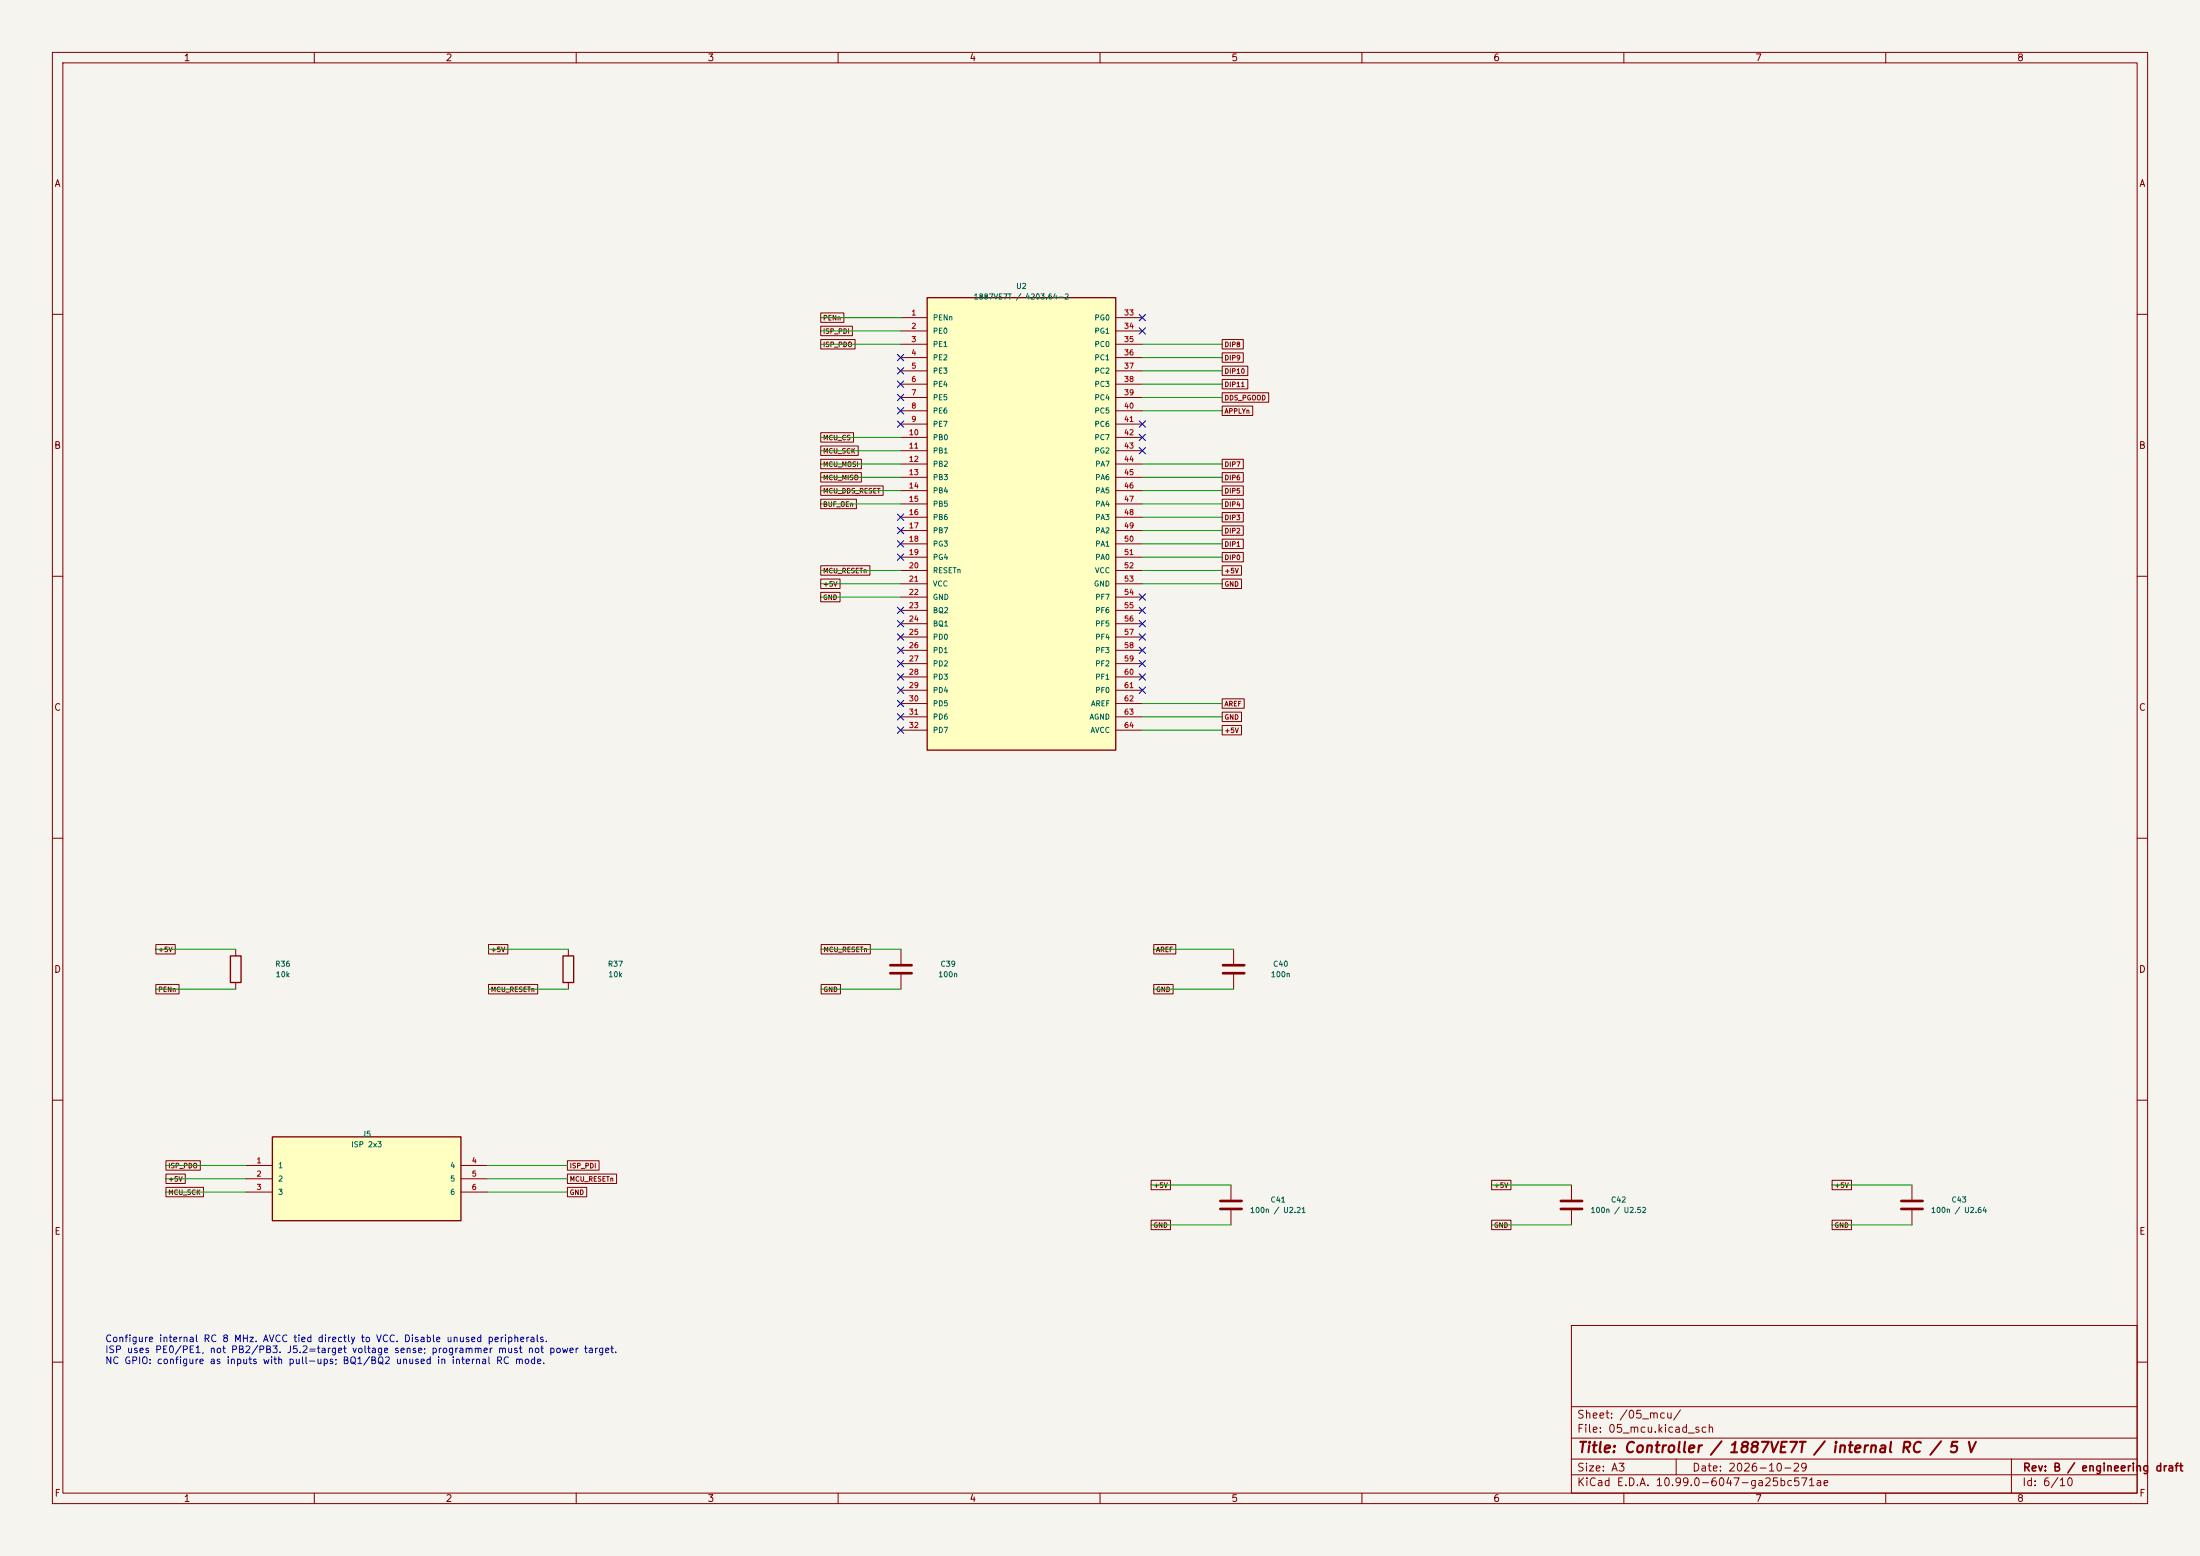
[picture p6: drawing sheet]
(kicad_sch (version 20250114) (generator "eeschema") (paper "A3") (title_block (title "Controller / 1887VE7T / internal RC / 5 V") (date "2026-10-29") (rev "B / engineering draft"))(lib_symbols (symbol "Local:1887VE7T" (pin_names (offset 1)) (in_bom yes) (on_board yes)(property "Reference" "U" (at 0 48.18 0) (effects (font (size 1 1))))(property "Value" "1887VE7T" (at 0 45.18 0) (effects (font (size 1 1))))(symbol "1887VE7T_0_1" (rectangle (start -18 43.18) (end 18 -43.18) (stroke (width 0.254) (type default)) (fill (type background))))(symbol "1887VE7T_1_1" (pin input line (at -23.08 39.37 0) (length 5.08) (name "PENn" (effects (font (size 1 1)))) (number "1" (effects (font (size 1 1)))))(pin bidirectional line (at -23.08 36.83 0) (length 5.08) (name "PE0" (effects (font (size 1 1)))) (number "2" (effects (font (size 1 1)))))(pin bidirectional line (at -23.08 34.29 0) (length 5.08) (name "PE1" (effects (font (size 1 1)))) (number "3" (effects (font (size 1 1)))))(pin bidirectional line (at -23.08 31.75 0) (length 5.08) (name "PE2" (effects (font (size 1 1)))) (number "4" (effects (font (size 1 1)))))(pin bidirectional line (at -23.08 29.21 0) (length 5.08) (name "PE3" (effects (font (size 1 1)))) (number "5" (effects (font (size 1 1)))))(pin bidirectional line (at -23.08 26.67 0) (length 5.08) (name "PE4" (effects (font (size 1 1)))) (number "6" (effects (font (size 1 1)))))(pin bidirectional line (at -23.08 24.13 0) (length 5.08) (name "PE5" (effects (font (size 1 1)))) (number "7" (effects (font (size 1 1)))))(pin bidirectional line (at -23.08 21.59 0) (length 5.08) (name "PE6" (effects (font (size 1 1)))) (number "8" (effects (font (size 1 1)))))(pin bidirectional line (at -23.08 19.05 0) (length 5.08) (name "PE7" (effects (font (size 1 1)))) (number "9" (effects (font (size 1 1)))))(pin bidirectional line (at -23.08 16.51 0) (length 5.08) (name "PB0" (effects (font (size 1 1)))) (number "10" (effects (font (size 1 1)))))(pin bidirectional line (at -23.08 13.97 0) (length 5.08) (name "PB1" (effects (font (size 1 1)))) (number "11" (effects (font (size 1 1)))))(pin bidirectional line (at -23.08 11.43 0) (length 5.08) (name "PB2" (effects (font (size 1 1)))) (number "12" (effects (font (size 1 1)))))(pin bidirectional line (at -23.08 8.89 0) (length 5.08) (name "PB3" (effects (font (size 1 1)))) (number "13" (effects (font (size 1 1)))))(pin bidirectional line (at -23.08 6.35 0) (length 5.08) (name "PB4" (effects (font (size 1 1)))) (number "14" (effects (font (size 1 1)))))(pin bidirectional line (at -23.08 3.81 0) (length 5.08) (name "PB5" (effects (font (size 1 1)))) (number "15" (effects (font (size 1 1)))))(pin bidirectional line (at -23.08 1.27 0) (length 5.08) (name "PB6" (effects (font (size 1 1)))) (number "16" (effects (font (size 1 1)))))(pin bidirectional line (at -23.08 -1.27 0) (length 5.08) (name "PB7" (effects (font (size 1 1)))) (number "17" (effects (font (size 1 1)))))(pin bidirectional line (at -23.08 -3.81 0) (length 5.08) (name "PG3" (effects (font (size 1 1)))) (number "18" (effects (font (size 1 1)))))(pin bidirectional line (at -23.08 -6.35 0) (length 5.08) (name "PG4" (effects (font (size 1 1)))) (number "19" (effects (font (size 1 1)))))(pin input line (at -23.08 -8.89 0) (length 5.08) (name "RESETn" (effects (font (size 1 1)))) (number "20" (effects (font (size 1 1)))))(pin power_in line (at -23.08 -11.43 0) (length 5.08) (name "VCC" (effects (font (size 1 1)))) (number "21" (effects (font (size 1 1)))))(pin power_in line (at -23.08 -13.97 0) (length 5.08) (name "GND" (effects (font (size 1 1)))) (number "22" (effects (font (size 1 1)))))(pin output line (at -23.08 -16.51 0) (length 5.08) (name "BQ2" (effects (font (size 1 1)))) (number "23" (effects (font (size 1 1)))))(pin input line (at -23.08 -19.05 0) (length 5.08) (name "BQ1" (effects (font (size 1 1)))) (number "24" (effects (font (size 1 1)))))(pin bidirectional line (at -23.08 -21.59 0) (length 5.08) (name "PD0" (effects (font (size 1 1)))) (number "25" (effects (font (size 1 1)))))(pin bidirectional line (at -23.08 -24.13 0) (length 5.08) (name "PD1" (effects (font (size 1 1)))) (number "26" (effects (font (size 1 1)))))(pin bidirectional line (at -23.08 -26.67 0) (length 5.08) (name "PD2" (effects (font (size 1 1)))) (number "27" (effects (font (size 1 1)))))(pin bidirectional line (at -23.08 -29.21 0) (length 5.08) (name "PD3" (effects (font (size 1 1)))) (number "28" (effects (font (size 1 1)))))(pin bidirectional line (at -23.08 -31.75 0) (length 5.08) (name "PD4" (effects (font (size 1 1)))) (number "29" (effects (font (size 1 1)))))(pin bidirectional line (at -23.08 -34.29 0) (length 5.08) (name "PD5" (effects (font (size 1 1)))) (number "30" (effects (font (size 1 1)))))(pin bidirectional line (at -23.08 -36.83 0) (length 5.08) (name "PD6" (effects (font (size 1 1)))) (number "31" (effects (font (size 1 1)))))(pin bidirectional line (at -23.08 -39.37 0) (length 5.08) (name "PD7" (effects (font (size 1 1)))) (number "32" (effects (font (size 1 1)))))(pin bidirectional line (at 23.08 39.37 180) (length 5.08) (name "PG0" (effects (font (size 1 1)))) (number "33" (effects (font (size 1 1)))))(pin bidirectional line (at 23.08 36.83 180) (length 5.08) (name "PG1" (effects (font (size 1 1)))) (number "34" (effects (font (size 1 1)))))(pin bidirectional line (at 23.08 34.29 180) (length 5.08) (name "PC0" (effects (font (size 1 1)))) (number "35" (effects (font (size 1 1)))))(pin bidirectional line (at 23.08 31.75 180) (length 5.08) (name "PC1" (effects (font (size 1 1)))) (number "36" (effects (font (size 1 1)))))(pin bidirectional line (at 23.08 29.21 180) (length 5.08) (name "PC2" (effects (font (size 1 1)))) (number "37" (effects (font (size 1 1)))))(pin bidirectional line (at 23.08 26.67 180) (length 5.08) (name "PC3" (effects (font (size 1 1)))) (number "38" (effects (font (size 1 1)))))(pin bidirectional line (at 23.08 24.13 180) (length 5.08) (name "PC4" (effects (font (size 1 1)))) (number "39" (effects (font (size 1 1)))))(pin bidirectional line (at 23.08 21.59 180) (length 5.08) (name "PC5" (effects (font (size 1 1)))) (number "40" (effects (font (size 1 1)))))(pin bidirectional line (at 23.08 19.05 180) (length 5.08) (name "PC6" (effects (font (size 1 1)))) (number "41" (effects (font (size 1 1)))))(pin bidirectional line (at 23.08 16.51 180) (length 5.08) (name "PC7" (effects (font (size 1 1)))) (number "42" (effects (font (size 1 1)))))(pin bidirectional line (at 23.08 13.97 180) (length 5.08) (name "PG2" (effects (font (size 1 1)))) (number "43" (effects (font (size 1 1)))))(pin bidirectional line (at 23.08 11.43 180) (length 5.08) (name "PA7" (effects (font (size 1 1)))) (number "44" (effects (font (size 1 1)))))(pin bidirectional line (at 23.08 8.89 180) (length 5.08) (name "PA6" (effects (font (size 1 1)))) (number "45" (effects (font (size 1 1)))))(pin bidirectional line (at 23.08 6.35 180) (length 5.08) (name "PA5" (effects (font (size 1 1)))) (number "46" (effects (font (size 1 1)))))(pin bidirectional line (at 23.08 3.81 180) (length 5.08) (name "PA4" (effects (font (size 1 1)))) (number "47" (effects (font (size 1 1)))))(pin bidirectional line (at 23.08 1.27 180) (length 5.08) (name "PA3" (effects (font (size 1 1)))) (number "48" (effects (font (size 1 1)))))(pin bidirectional line (at 23.08 -1.27 180) (length 5.08) (name "PA2" (effects (font (size 1 1)))) (number "49" (effects (font (size 1 1)))))(pin bidirectional line (at 23.08 -3.81 180) (length 5.08) (name "PA1" (effects (font (size 1 1)))) (number "50" (effects (font (size 1 1)))))(pin bidirectional line (at 23.08 -6.35 180) (length 5.08) (name "PA0" (effects (font (size 1 1)))) (number "51" (effects (font (size 1 1)))))(pin power_in line (at 23.08 -8.89 180) (length 5.08) (name "VCC" (effects (font (size 1 1)))) (number "52" (effects (font (size 1 1)))))(pin power_in line (at 23.08 -11.43 180) (length 5.08) (name "GND" (effects (font (size 1 1)))) (number "53" (effects (font (size 1 1)))))(pin bidirectional line (at 23.08 -13.97 180) (length 5.08) (name "PF7" (effects (font (size 1 1)))) (number "54" (effects (font (size 1 1)))))(pin bidirectional line (at 23.08 -16.51 180) (length 5.08) (name "PF6" (effects (font (size 1 1)))) (number "55" (effects (font (size 1 1)))))(pin bidirectional line (at 23.08 -19.05 180) (length 5.08) (name "PF5" (effects (font (size 1 1)))) (number "56" (effects (font (size 1 1)))))(pin bidirectional line (at 23.08 -21.59 180) (length 5.08) (name "PF4" (effects (font (size 1 1)))) (number "57" (effects (font (size 1 1)))))(pin bidirectional line (at 23.08 -24.13 180) (length 5.08) (name "PF3" (effects (font (size 1 1)))) (number "58" (effects (font (size 1 1)))))(pin bidirectional line (at 23.08 -26.67 180) (length 5.08) (name "PF2" (effects (font (size 1 1)))) (number "59" (effects (font (size 1 1)))))(pin bidirectional line (at 23.08 -29.21 180) (length 5.08) (name "PF1" (effects (font (size 1 1)))) (number "60" (effects (font (size 1 1)))))(pin bidirectional line (at 23.08 -31.75 180) (length 5.08) (name "PF0" (effects (font (size 1 1)))) (number "61" (effects (font (size 1 1)))))(pin bidirectional line (at 23.08 -34.29 180) (length 5.08) (name "AREF" (effects (font (size 1 1)))) (number "62" (effects (font (size 1 1)))))(pin power_in line (at 23.08 -36.83 180) (length 5.08) (name "AGND" (effects (font (size 1 1)))) (number "63" (effects (font (size 1 1)))))(pin power_in line (at 23.08 -39.37 180) (length 5.08) (name "AVCC" (effects (font (size 1 1)))) (number "64" (effects (font (size 1 1)))))))(symbol "Local:C"
  (pin_numbers (hide yes))
  (pin_names
   (offset 0.254))
  (exclude_from_sim no)
  (in_bom yes)
  (on_board yes)
  (in_pos_files yes)
  (duplicate_pin_numbers_are_jumpers no)
  (property "Reference" "C" (at 0.635 2.54 0) (show_name no) (do_not_autoplace no) (effects (font (size 1.27 1.27)) (justify left)))
  (property "Value" "C" (at 0.635 -2.54 0) (show_name no) (do_not_autoplace no) (effects (font (size 1.27 1.27)) (justify left)))
  (property "Footprint" "" (at 0.9652 -3.81 0) (show_name no) (do_not_autoplace no) (hide yes) (effects (font (size 1.27 1.27))))
  (property "Datasheet" "" (at 0 0 0) (show_name no) (do_not_autoplace no) (hide yes) (effects (font (size 1.27 1.27))))
  (property "Description" "Unpolarized capacitor" (at 0 0 0) (show_name no) (do_not_autoplace no) (hide yes) (effects (font (size 1.27 1.27))))
  (symbol "C_0_1"
   (polyline (pts (xy -2.032 0.762) (xy 2.032 0.762)) (stroke (width 0.508) (type default)) (fill (type none)))
   (polyline (pts (xy -2.032 -0.762) (xy 2.032 -0.762)) (stroke (width 0.508) (type default)) (fill (type none))))
  (symbol "C_1_1"
   (pin passive line (at 0 3.81 270) (length 2.794) (name "" (effects (font (size 1.27 1.27)))) (number "1" (effects (font (size 1.27 1.27)))))
   (pin passive line (at 0 -3.81 90) (length 2.794) (name "" (effects (font (size 1.27 1.27)))) (number "2" (effects (font (size 1.27 1.27))))))
  (embedded_fonts no))(symbol "Local:J6" (pin_names (offset 1)) (in_bom yes) (on_board yes)(property "Reference" "U" (at 0 13 0) (effects (font (size 1 1))))(property "Value" "J6" (at 0 10 0) (effects (font (size 1 1))))(symbol "J6_0_1" (rectangle (start -18 8) (end 18 -8) (stroke (width 0.254) (type default)) (fill (type background))))(symbol "J6_1_1" (pin passive line (at -23.08 2.54 0) (length 5.08) (name "1" (effects (font (size 1 1)))) (number "1" (effects (font (size 1 1)))))(pin passive line (at -23.08 0.0 0) (length 5.08) (name "2" (effects (font (size 1 1)))) (number "2" (effects (font (size 1 1)))))(pin passive line (at -23.08 -2.54 0) (length 5.08) (name "3" (effects (font (size 1 1)))) (number "3" (effects (font (size 1 1)))))(pin passive line (at 23.08 2.54 180) (length 5.08) (name "4" (effects (font (size 1 1)))) (number "4" (effects (font (size 1 1)))))(pin passive line (at 23.08 0.0 180) (length 5.08) (name "5" (effects (font (size 1 1)))) (number "5" (effects (font (size 1 1)))))(pin passive line (at 23.08 -2.54 180) (length 5.08) (name "6" (effects (font (size 1 1)))) (number "6" (effects (font (size 1 1)))))))(symbol "Local:R"
  (pin_numbers (hide yes))
  (pin_names
   (offset 0))
  (exclude_from_sim no)
  (in_bom yes)
  (on_board yes)
  (in_pos_files yes)
  (duplicate_pin_numbers_are_jumpers no)
  (property "Reference" "R" (at 2.032 0 90) (show_name no) (do_not_autoplace no) (effects (font (size 1.27 1.27))))
  (property "Value" "R" (at 0 0 90) (show_name no) (do_not_autoplace no) (effects (font (size 1.27 1.27))))
  (property "Footprint" "" (at -1.778 0 90) (show_name no) (do_not_autoplace no) (hide yes) (effects (font (size 1.27 1.27))))
  (property "Datasheet" "" (at 0 0 0) (show_name no) (do_not_autoplace no) (hide yes) (effects (font (size 1.27 1.27))))
  (property "Description" "Resistor" (at 0 0 0) (show_name no) (do_not_autoplace no) (hide yes) (effects (font (size 1.27 1.27))))
  (symbol "R_0_1"
   (rectangle (start -1.016 -2.54) (end 1.016 2.54) (stroke (width 0.254) (type default)) (fill (type none))))
  (symbol "R_1_1"
   (pin passive line (at 0 3.81 270) (length 1.27) (name "" (effects (font (size 1.27 1.27)))) (number "1" (effects (font (size 1.27 1.27)))))
   (pin passive line (at 0 -3.81 90) (length 1.27) (name "" (effects (font (size 1.27 1.27)))) (number "2" (effects (font (size 1.27 1.27))))))
  (embedded_fonts no)))(symbol (lib_id "Local:1887VE7T") (at 195 100 0) (unit 1) (in_bom yes) (on_board yes) (dnp no)(property "Reference" "U2" (at 195 54.63 0) (effects (font (size 1 1))))(property "Value" "1887VE7T / 4203.64-2" (at 195 56.63 0) (effects (font (size 1 1))))(pin "1")(pin "2")(pin "3")(pin "4")(pin "5")(pin "6")(pin "7")(pin "8")(pin "9")(pin "10")(pin "11")(pin "12")(pin "13")(pin "14")(pin "15")(pin "16")(pin "17")(pin "18")(pin "19")(pin "20")(pin "21")(pin "22")(pin "23")(pin "24")(pin "25")(pin "26")(pin "27")(pin "28")(pin "29")(pin "30")(pin "31")(pin "32")(pin "33")(pin "34")(pin "35")(pin "36")(pin "37")(pin "38")(pin "39")(pin "40")(pin "41")(pin "42")(pin "43")(pin "44")(pin "45")(pin "46")(pin "47")(pin "48")(pin "49")(pin "50")(pin "51")(pin "52")(pin "53")(pin "54")(pin "55")(pin "56")(pin "57")(pin "58")(pin "59")(pin "60")(pin "61")(pin "62")(pin "63")(pin "64"))(wire (pts (xy 171.9200 60.6300) (xy 156.6800 60.6300)) (stroke (width 0) (type default)))(global_label "PENn" (shape passive) (at 156.6800 60.6300 0) (effects (font (size 0.9 0.9)) (justify left))(property "Intersheetrefs" "${INTERSHEET_REFS}" (at 156.68 60.63 0) (effects (font (size 1 1)) (hide yes))))(wire (pts (xy 171.9200 63.1700) (xy 156.6800 63.1700)) (stroke (width 0) (type default)))(global_label "ISP_PDI" (shape passive) (at 156.6800 63.1700 0) (effects (font (size 0.9 0.9)) (justify left))(property "Intersheetrefs" "${INTERSHEET_REFS}" (at 156.68 63.17 0) (effects (font (size 1 1)) (hide yes))))(wire (pts (xy 171.9200 65.7100) (xy 156.6800 65.7100)) (stroke (width 0) (type default)))(global_label "ISP_PDO" (shape passive) (at 156.6800 65.7100 0) (effects (font (size 0.9 0.9)) (justify left))(property "Intersheetrefs" "${INTERSHEET_REFS}" (at 156.68 65.71 0) (effects (font (size 1 1)) (hide yes))))(no_connect (at 171.92 68.25))(no_connect (at 171.92 70.79))(no_connect (at 171.92 73.33))(no_connect (at 171.92 75.87))(no_connect (at 171.92 78.41))(no_connect (at 171.92 80.95))(wire (pts (xy 171.9200 83.4900) (xy 156.6800 83.4900)) (stroke (width 0) (type default)))(global_label "MCU_CS" (shape passive) (at 156.6800 83.4900 0) (effects (font (size 0.9 0.9)) (justify left))(property "Intersheetrefs" "${INTERSHEET_REFS}" (at 156.68 83.49 0) (effects (font (size 1 1)) (hide yes))))(wire (pts (xy 171.9200 86.0300) (xy 156.6800 86.0300)) (stroke (width 0) (type default)))(global_label "MCU_SCK" (shape passive) (at 156.6800 86.0300 0) (effects (font (size 0.9 0.9)) (justify left))(property "Intersheetrefs" "${INTERSHEET_REFS}" (at 156.68 86.03 0) (effects (font (size 1 1)) (hide yes))))(wire (pts (xy 171.9200 88.5700) (xy 156.6800 88.5700)) (stroke (width 0) (type default)))(global_label "MCU_MOSI" (shape passive) (at 156.6800 88.5700 0) (effects (font (size 0.9 0.9)) (justify left))(property "Intersheetrefs" "${INTERSHEET_REFS}" (at 156.68 88.57 0) (effects (font (size 1 1)) (hide yes))))(wire (pts (xy 171.9200 91.1100) (xy 156.6800 91.1100)) (stroke (width 0) (type default)))(global_label "MCU_MISO" (shape passive) (at 156.6800 91.1100 0) (effects (font (size 0.9 0.9)) (justify left))(property "Intersheetrefs" "${INTERSHEET_REFS}" (at 156.68 91.11 0) (effects (font (size 1 1)) (hide yes))))(wire (pts (xy 171.9200 93.6500) (xy 156.6800 93.6500)) (stroke (width 0) (type default)))(global_label "MCU_DDS_RESET" (shape passive) (at 156.6800 93.6500 0) (effects (font (size 0.9 0.9)) (justify left))(property "Intersheetrefs" "${INTERSHEET_REFS}" (at 156.68 93.65 0) (effects (font (size 1 1)) (hide yes))))(wire (pts (xy 171.9200 96.1900) (xy 156.6800 96.1900)) (stroke (width 0) (type default)))(global_label "BUF_OEn" (shape passive) (at 156.6800 96.1900 0) (effects (font (size 0.9 0.9)) (justify left))(property "Intersheetrefs" "${INTERSHEET_REFS}" (at 156.68 96.19 0) (effects (font (size 1 1)) (hide yes))))(no_connect (at 171.92 98.73))(no_connect (at 171.92 101.27))(no_connect (at 171.92 103.81))(no_connect (at 171.92 106.35))(wire (pts (xy 171.9200 108.8900) (xy 156.6800 108.8900)) (stroke (width 0) (type default)))(global_label "MCU_RESETn" (shape passive) (at 156.6800 108.8900 0) (effects (font (size 0.9 0.9)) (justify left))(property "Intersheetrefs" "${INTERSHEET_REFS}" (at 156.68 108.89 0) (effects (font (size 1 1)) (hide yes))))(wire (pts (xy 171.9200 111.4300) (xy 156.6800 111.4300)) (stroke (width 0) (type default)))(global_label "+5V" (shape passive) (at 156.6800 111.4300 0) (effects (font (size 0.9 0.9)) (justify left))(property "Intersheetrefs" "${INTERSHEET_REFS}" (at 156.68 111.43 0) (effects (font (size 1 1)) (hide yes))))(wire (pts (xy 171.9200 113.9700) (xy 156.6800 113.9700)) (stroke (width 0) (type default)))(global_label "GND" (shape passive) (at 156.6800 113.9700 0) (effects (font (size 0.9 0.9)) (justify left))(property "Intersheetrefs" "${INTERSHEET_REFS}" (at 156.68 113.97 0) (effects (font (size 1 1)) (hide yes))))(no_connect (at 171.92 116.51))(no_connect (at 171.92 119.05))(no_connect (at 171.92 121.59))(no_connect (at 171.92 124.13))(no_connect (at 171.92 126.67))(no_connect (at 171.92 129.21))(no_connect (at 171.92 131.75))(no_connect (at 171.92 134.29))(no_connect (at 171.92 136.83))(no_connect (at 171.92 139.37))(no_connect (at 218.08 60.63))(no_connect (at 218.08 63.17))(wire (pts (xy 218.0800 65.7100) (xy 233.3200 65.7100)) (stroke (width 0) (type default)))(global_label "DIP8" (shape passive) (at 233.3200 65.7100 0) (effects (font (size 0.9 0.9)) (justify left))(property "Intersheetrefs" "${INTERSHEET_REFS}" (at 233.32 65.71 0) (effects (font (size 1 1)) (hide yes))))(wire (pts (xy 218.0800 68.2500) (xy 233.3200 68.2500)) (stroke (width 0) (type default)))(global_label "DIP9" (shape passive) (at 233.3200 68.2500 0) (effects (font (size 0.9 0.9)) (justify left))(property "Intersheetrefs" "${INTERSHEET_REFS}" (at 233.32 68.25 0) (effects (font (size 1 1)) (hide yes))))(wire (pts (xy 218.0800 70.7900) (xy 233.3200 70.7900)) (stroke (width 0) (type default)))(global_label "DIP10" (shape passive) (at 233.3200 70.7900 0) (effects (font (size 0.9 0.9)) (justify left))(property "Intersheetrefs" "${INTERSHEET_REFS}" (at 233.32 70.79 0) (effects (font (size 1 1)) (hide yes))))(wire (pts (xy 218.0800 73.3300) (xy 233.3200 73.3300)) (stroke (width 0) (type default)))(global_label "DIP11" (shape passive) (at 233.3200 73.3300 0) (effects (font (size 0.9 0.9)) (justify left))(property "Intersheetrefs" "${INTERSHEET_REFS}" (at 233.32 73.33 0) (effects (font (size 1 1)) (hide yes))))(wire (pts (xy 218.0800 75.8700) (xy 233.3200 75.8700)) (stroke (width 0) (type default)))(global_label "DDS_PGOOD" (shape passive) (at 233.3200 75.8700 0) (effects (font (size 0.9 0.9)) (justify left))(property "Intersheetrefs" "${INTERSHEET_REFS}" (at 233.32 75.87 0) (effects (font (size 1 1)) (hide yes))))(wire (pts (xy 218.0800 78.4100) (xy 233.3200 78.4100)) (stroke (width 0) (type default)))(global_label "APPLYn" (shape passive) (at 233.3200 78.4100 0) (effects (font (size 0.9 0.9)) (justify left))(property "Intersheetrefs" "${INTERSHEET_REFS}" (at 233.32 78.41 0) (effects (font (size 1 1)) (hide yes))))(no_connect (at 218.08 80.95))(no_connect (at 218.08 83.49))(no_connect (at 218.08 86.03))(wire (pts (xy 218.0800 88.5700) (xy 233.3200 88.5700)) (stroke (width 0) (type default)))(global_label "DIP7" (shape passive) (at 233.3200 88.5700 0) (effects (font (size 0.9 0.9)) (justify left))(property "Intersheetrefs" "${INTERSHEET_REFS}" (at 233.32 88.57 0) (effects (font (size 1 1)) (hide yes))))(wire (pts (xy 218.0800 91.1100) (xy 233.3200 91.1100)) (stroke (width 0) (type default)))(global_label "DIP6" (shape passive) (at 233.3200 91.1100 0) (effects (font (size 0.9 0.9)) (justify left))(property "Intersheetrefs" "${INTERSHEET_REFS}" (at 233.32 91.11 0) (effects (font (size 1 1)) (hide yes))))(wire (pts (xy 218.0800 93.6500) (xy 233.3200 93.6500)) (stroke (width 0) (type default)))(global_label "DIP5" (shape passive) (at 233.3200 93.6500 0) (effects (font (size 0.9 0.9)) (justify left))(property "Intersheetrefs" "${INTERSHEET_REFS}" (at 233.32 93.65 0) (effects (font (size 1 1)) (hide yes))))(wire (pts (xy 218.0800 96.1900) (xy 233.3200 96.1900)) (stroke (width 0) (type default)))(global_label "DIP4" (shape passive) (at 233.3200 96.1900 0) (effects (font (size 0.9 0.9)) (justify left))(property "Intersheetrefs" "${INTERSHEET_REFS}" (at 233.32 96.19 0) (effects (font (size 1 1)) (hide yes))))(wire (pts (xy 218.0800 98.7300) (xy 233.3200 98.7300)) (stroke (width 0) (type default)))(global_label "DIP3" (shape passive) (at 233.3200 98.7300 0) (effects (font (size 0.9 0.9)) (justify left))(property "Intersheetrefs" "${INTERSHEET_REFS}" (at 233.32 98.73 0) (effects (font (size 1 1)) (hide yes))))(wire (pts (xy 218.0800 101.2700) (xy 233.3200 101.2700)) (stroke (width 0) (type default)))(global_label "DIP2" (shape passive) (at 233.3200 101.2700 0) (effects (font (size 0.9 0.9)) (justify left))(property "Intersheetrefs" "${INTERSHEET_REFS}" (at 233.32 101.27 0) (effects (font (size 1 1)) (hide yes))))(wire (pts (xy 218.0800 103.8100) (xy 233.3200 103.8100)) (stroke (width 0) (type default)))(global_label "DIP1" (shape passive) (at 233.3200 103.8100 0) (effects (font (size 0.9 0.9)) (justify left))(property "Intersheetrefs" "${INTERSHEET_REFS}" (at 233.32 103.81 0) (effects (font (size 1 1)) (hide yes))))(wire (pts (xy 218.0800 106.3500) (xy 233.3200 106.3500)) (stroke (width 0) (type default)))(global_label "DIP0" (shape passive) (at 233.3200 106.3500 0) (effects (font (size 0.9 0.9)) (justify left))(property "Intersheetrefs" "${INTERSHEET_REFS}" (at 233.32 106.35 0) (effects (font (size 1 1)) (hide yes))))(wire (pts (xy 218.0800 108.8900) (xy 233.3200 108.8900)) (stroke (width 0) (type default)))(global_label "+5V" (shape passive) (at 233.3200 108.8900 0) (effects (font (size 0.9 0.9)) (justify left))(property "Intersheetrefs" "${INTERSHEET_REFS}" (at 233.32 108.89 0) (effects (font (size 1 1)) (hide yes))))(wire (pts (xy 218.0800 111.4300) (xy 233.3200 111.4300)) (stroke (width 0) (type default)))(global_label "GND" (shape passive) (at 233.3200 111.4300 0) (effects (font (size 0.9 0.9)) (justify left))(property "Intersheetrefs" "${INTERSHEET_REFS}" (at 233.32 111.43 0) (effects (font (size 1 1)) (hide yes))))(no_connect (at 218.08 113.97))(no_connect (at 218.08 116.51))(no_connect (at 218.08 119.05))(no_connect (at 218.08 121.59))(no_connect (at 218.08 124.13))(no_connect (at 218.08 126.67))(no_connect (at 218.08 129.21))(no_connect (at 218.08 131.75))(wire (pts (xy 218.0800 134.2900) (xy 233.3200 134.2900)) (stroke (width 0) (type default)))(global_label "AREF" (shape passive) (at 233.3200 134.2900 0) (effects (font (size 0.9 0.9)) (justify left))(property "Intersheetrefs" "${INTERSHEET_REFS}" (at 233.32 134.29 0) (effects (font (size 1 1)) (hide yes))))(wire (pts (xy 218.0800 136.8300) (xy 233.3200 136.8300)) (stroke (width 0) (type default)))(global_label "GND" (shape passive) (at 233.3200 136.8300 0) (effects (font (size 0.9 0.9)) (justify left))(property "Intersheetrefs" "${INTERSHEET_REFS}" (at 233.32 136.83 0) (effects (font (size 1 1)) (hide yes))))(wire (pts (xy 218.0800 139.3700) (xy 233.3200 139.3700)) (stroke (width 0) (type default)))(global_label "+5V" (shape passive) (at 233.3200 139.3700 0) (effects (font (size 0.9 0.9)) (justify left))(property "Intersheetrefs" "${INTERSHEET_REFS}" (at 233.32 139.37 0) (effects (font (size 1 1)) (hide yes))))(symbol (lib_id "Local:J6") (at 70 225 0) (unit 1) (in_bom yes) (on_board yes) (dnp no)(property "Reference" "J5" (at 70 216.46 0) (effects (font (size 1 1))))(property "Value" "ISP 2x3" (at 70 218.46 0) (effects (font (size 1 1))))(pin "1")(pin "2")(pin "3")(pin "4")(pin "5")(pin "6"))(wire (pts (xy 46.9200 222.4600) (xy 31.6800 222.4600)) (stroke (width 0) (type default)))(global_label "ISP_PDO" (shape passive) (at 31.6800 222.4600 0) (effects (font (size 0.9 0.9)) (justify left))(property "Intersheetrefs" "${INTERSHEET_REFS}" (at 31.68 222.46 0) (effects (font (size 1 1)) (hide yes))))(wire (pts (xy 46.9200 225.0000) (xy 31.6800 225.0000)) (stroke (width 0) (type default)))(global_label "+5V" (shape passive) (at 31.6800 225.0000 0) (effects (font (size 0.9 0.9)) (justify left))(property "Intersheetrefs" "${INTERSHEET_REFS}" (at 31.68 225.0 0) (effects (font (size 1 1)) (hide yes))))(wire (pts (xy 46.9200 227.5400) (xy 31.6800 227.5400)) (stroke (width 0) (type default)))(global_label "MCU_SCK" (shape passive) (at 31.6800 227.5400 0) (effects (font (size 0.9 0.9)) (justify left))(property "Intersheetrefs" "${INTERSHEET_REFS}" (at 31.68 227.54 0) (effects (font (size 1 1)) (hide yes))))(wire (pts (xy 93.0800 222.4600) (xy 108.3200 222.4600)) (stroke (width 0) (type default)))(global_label "ISP_PDI" (shape passive) (at 108.3200 222.4600 0) (effects (font (size 0.9 0.9)) (justify left))(property "Intersheetrefs" "${INTERSHEET_REFS}" (at 108.32 222.46 0) (effects (font (size 1 1)) (hide yes))))(wire (pts (xy 93.0800 225.0000) (xy 108.3200 225.0000)) (stroke (width 0) (type default)))(global_label "MCU_RESETn" (shape passive) (at 108.3200 225.0000 0) (effects (font (size 0.9 0.9)) (justify left))(property "Intersheetrefs" "${INTERSHEET_REFS}" (at 108.32 225.0 0) (effects (font (size 1 1)) (hide yes))))(wire (pts (xy 93.0800 227.5400) (xy 108.3200 227.5400)) (stroke (width 0) (type default)))(global_label "GND" (shape passive) (at 108.3200 227.5400 0) (effects (font (size 0.9 0.9)) (justify left))(property "Intersheetrefs" "${INTERSHEET_REFS}" (at 108.32 227.54 0) (effects (font (size 1 1)) (hide yes))))(symbol (lib_id "Local:R") (at 45.0 185.0 0) (unit 1) (in_bom yes) (on_board yes) (dnp no)(property "Reference" "R36" (at 54.0 184.0 0) (effects (font (size 1 1))))(property "Value" "10k" (at 54.0 186.0 0) (effects (font (size 1 1))))(pin "1")(pin "2"))(wire (pts (xy 45.0000 181.1900) (xy 29.7600 181.1900)) (stroke (width 0) (type default)))(global_label "+5V" (shape passive) (at 29.7600 181.1900 0) (effects (font (size 0.9 0.9)) (justify left))(property "Intersheetrefs" "${INTERSHEET_REFS}" (at 29.76 181.19 0) (effects (font (size 1 1)) (hide yes))))(wire (pts (xy 45.0000 188.8100) (xy 29.7600 188.8100)) (stroke (width 0) (type default)))(global_label "PENn" (shape passive) (at 29.7600 188.8100 0) (effects (font (size 0.9 0.9)) (justify left))(property "Intersheetrefs" "${INTERSHEET_REFS}" (at 29.76 188.81 0) (effects (font (size 1 1)) (hide yes))))(symbol (lib_id "Local:R") (at 108.5 185.0 0) (unit 1) (in_bom yes) (on_board yes) (dnp no)(property "Reference" "R37" (at 117.5 184.0 0) (effects (font (size 1 1))))(property "Value" "10k" (at 117.5 186.0 0) (effects (font (size 1 1))))(pin "1")(pin "2"))(wire (pts (xy 108.5000 181.1900) (xy 93.2600 181.1900)) (stroke (width 0) (type default)))(global_label "+5V" (shape passive) (at 93.2600 181.1900 0) (effects (font (size 0.9 0.9)) (justify left))(property "Intersheetrefs" "${INTERSHEET_REFS}" (at 93.26 181.19 0) (effects (font (size 1 1)) (hide yes))))(wire (pts (xy 108.5000 188.8100) (xy 93.2600 188.8100)) (stroke (width 0) (type default)))(global_label "MCU_RESETn" (shape passive) (at 93.2600 188.8100 0) (effects (font (size 0.9 0.9)) (justify left))(property "Intersheetrefs" "${INTERSHEET_REFS}" (at 93.26 188.81 0) (effects (font (size 1 1)) (hide yes))))(symbol (lib_id "Local:C") (at 172.0 185.0 0) (unit 1) (in_bom yes) (on_board yes) (dnp no)(property "Reference" "C39" (at 181.0 184.0 0) (effects (font (size 1 1))))(property "Value" "100n" (at 181.0 186.0 0) (effects (font (size 1 1))))(pin "1")(pin "2"))(wire (pts (xy 172.0000 181.1900) (xy 156.7600 181.1900)) (stroke (width 0) (type default)))(global_label "MCU_RESETn" (shape passive) (at 156.7600 181.1900 0) (effects (font (size 0.9 0.9)) (justify left))(property "Intersheetrefs" "${INTERSHEET_REFS}" (at 156.76 181.19 0) (effects (font (size 1 1)) (hide yes))))(wire (pts (xy 172.0000 188.8100) (xy 156.7600 188.8100)) (stroke (width 0) (type default)))(global_label "GND" (shape passive) (at 156.7600 188.8100 0) (effects (font (size 0.9 0.9)) (justify left))(property "Intersheetrefs" "${INTERSHEET_REFS}" (at 156.76 188.81 0) (effects (font (size 1 1)) (hide yes))))(symbol (lib_id "Local:C") (at 235.5 185.0 0) (unit 1) (in_bom yes) (on_board yes) (dnp no)(property "Reference" "C40" (at 244.5 184.0 0) (effects (font (size 1 1))))(property "Value" "100n" (at 244.5 186.0 0) (effects (font (size 1 1))))(pin "1")(pin "2"))(wire (pts (xy 235.5000 181.1900) (xy 220.2600 181.1900)) (stroke (width 0) (type default)))(global_label "AREF" (shape passive) (at 220.2600 181.1900 0) (effects (font (size 0.9 0.9)) (justify left))(property "Intersheetrefs" "${INTERSHEET_REFS}" (at 220.26 181.19 0) (effects (font (size 1 1)) (hide yes))))(wire (pts (xy 235.5000 188.8100) (xy 220.2600 188.8100)) (stroke (width 0) (type default)))(global_label "GND" (shape passive) (at 220.2600 188.8100 0) (effects (font (size 0.9 0.9)) (justify left))(property "Intersheetrefs" "${INTERSHEET_REFS}" (at 220.26 188.81 0) (effects (font (size 1 1)) (hide yes))))(symbol (lib_id "Local:C") (at 235 230 0) (unit 1) (in_bom yes) (on_board yes) (dnp no)(property "Reference" "C41" (at 244 229 0) (effects (font (size 1 1))))(property "Value" "100n / U2.21" (at 244 231 0) (effects (font (size 1 1))))(pin "1")(pin "2"))(wire (pts (xy 235.0000 226.1900) (xy 219.7600 226.1900)) (stroke (width 0) (type default)))(global_label "+5V" (shape passive) (at 219.7600 226.1900 0) (effects (font (size 0.9 0.9)) (justify left))(property "Intersheetrefs" "${INTERSHEET_REFS}" (at 219.76 226.19 0) (effects (font (size 1 1)) (hide yes))))(wire (pts (xy 235.0000 233.8100) (xy 219.7600 233.8100)) (stroke (width 0) (type default)))(global_label "GND" (shape passive) (at 219.7600 233.8100 0) (effects (font (size 0.9 0.9)) (justify left))(property "Intersheetrefs" "${INTERSHEET_REFS}" (at 219.76 233.81 0) (effects (font (size 1 1)) (hide yes))))(symbol (lib_id "Local:C") (at 300 230 0) (unit 1) (in_bom yes) (on_board yes) (dnp no)(property "Reference" "C42" (at 309 229 0) (effects (font (size 1 1))))(property "Value" "100n / U2.52" (at 309 231 0) (effects (font (size 1 1))))(pin "1")(pin "2"))(wire (pts (xy 300.0000 226.1900) (xy 284.7600 226.1900)) (stroke (width 0) (type default)))(global_label "+5V" (shape passive) (at 284.7600 226.1900 0) (effects (font (size 0.9 0.9)) (justify left))(property "Intersheetrefs" "${INTERSHEET_REFS}" (at 284.76 226.19 0) (effects (font (size 1 1)) (hide yes))))(wire (pts (xy 300.0000 233.8100) (xy 284.7600 233.8100)) (stroke (width 0) (type default)))(global_label "GND" (shape passive) (at 284.7600 233.8100 0) (effects (font (size 0.9 0.9)) (justify left))(property "Intersheetrefs" "${INTERSHEET_REFS}" (at 284.76 233.81 0) (effects (font (size 1 1)) (hide yes))))(symbol (lib_id "Local:C") (at 365 230 0) (unit 1) (in_bom yes) (on_board yes) (dnp no)(property "Reference" "C43" (at 374 229 0) (effects (font (size 1 1))))(property "Value" "100n / U2.64" (at 374 231 0) (effects (font (size 1 1))))(pin "1")(pin "2"))(wire (pts (xy 365.0000 226.1900) (xy 349.7600 226.1900)) (stroke (width 0) (type default)))(global_label "+5V" (shape passive) (at 349.7600 226.1900 0) (effects (font (size 0.9 0.9)) (justify left))(property "Intersheetrefs" "${INTERSHEET_REFS}" (at 349.76 226.19 0) (effects (font (size 1 1)) (hide yes))))(wire (pts (xy 365.0000 233.8100) (xy 349.7600 233.8100)) (stroke (width 0) (type default)))(global_label "GND" (shape passive) (at 349.7600 233.8100 0) (effects (font (size 0.9 0.9)) (justify left))(property "Intersheetrefs" "${INTERSHEET_REFS}" (at 349.76 233.81 0) (effects (font (size 1 1)) (hide yes))))(text "Configure internal RC 8 MHz. AVCC tied directly to VCC. Disable unused peripherals.\nISP uses PE0/PE1, not PB2/PB3. J5.2=target voltage sense; programmer must not power target.\nNC GPIO: configure as inputs with pull-ups; BQ1/BQ2 unused in internal RC mode." (at 20 255 0) (effects (font (size 1.3 1.3)) (justify left top))))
